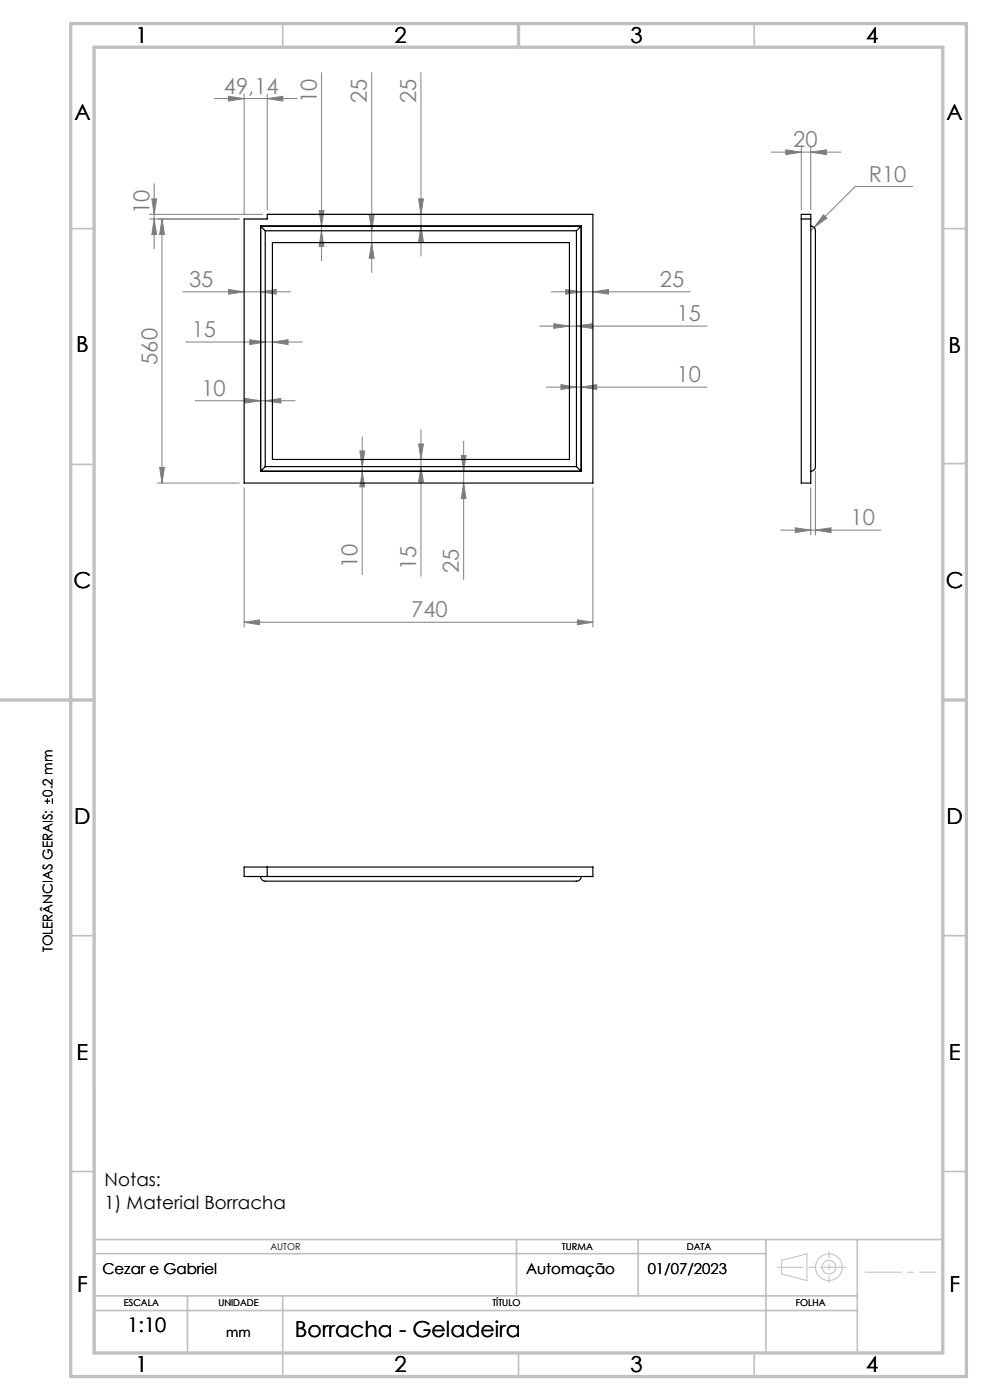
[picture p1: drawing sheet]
<svg xmlns="http://www.w3.org/2000/svg" width="210mm" height="297mm" viewBox="0 0 210 297" stroke-linecap="round" stroke-linejoin="round" font-family="sans-serif">
<path d="M9.5 170h1.1M10.1 169.4v1.1M11.1 169.4v1.1" fill="none" stroke="#000" stroke-width=".21"/>
<g fill="none" stroke="#c0c0c0" stroke-width=".21">
<path d="M165.8 267.4l5.4-1.4v5.7l-5.4-1.4z"/>
<circle cx="175.8" cy="268.8" r="1.44"/>
<circle cx="175.8" cy="268.8" r="2.83"/>
</g>
<g fill="none" stroke="#808080" stroke-width=".21">
<path d="M51.8 19.9v25.6M56.7 19.9v24.6M68.2 15.4v39.9M78.8 15.4v42.4M89.3 15.4v38.9M32.7 39v13.8M45.4 20.9h17.6M48.5 20.4l3.3 .5-3.3 .5zM56.7 20.9l3.3-.5v1zM163.6 32.3h14.7M166.7 31.8l3.3 .5-3.3 .5zM170 31.3v13.2"/>
<path d="M172 32.3l3.3-.5v1zM172 31.3v13.2M193.6 39.6h-12.2l-8.7 8.7M31.7 46.5h19.1M31.7 45.5h24M32.2 42.2h1l-.5 3.3zM32.7 46.5l.5 3.3h-1zM34.4 46.5v56M34.4 46.5l.5 3.3h-1zM67.7 44.7h1l-.5 3.3zM68.2 49l.5 3.3h-1zM78.3 45.7h1l-.5 3.3z"/>
<path d="M78.8 51.5l.5 3.3h-1zM88.8 42.2h1l-.5 3.3zM89.3 48l.5 3.3h-1zM172.7 48.3l-.7 .7M174.7 45.6l.7 .7-2.7 2zM38.8 61.9h22.8M39.4 72.6h24.7M48.5 61.4l3.3 .5-3.3 .5zM53 72.1l3.3 .5-3.3 .5zM55.3 61.9l3.3-.5v1zM57.8 72.6l3.3-.5v1zM114.4 69.2h35.6"/>
<path d="M116.9 61.9h29.5M117.5 68.7l3.3 .5-3.3 .5zM120 61.4l3.3 .5-3.3 .5zM122.3 69.2l3.3-.5v1zM125.8 61.9l3.3-.5v1zM33.9 99.2h1l-.5 3.3zM41.4 85h21.2M52 84.5l3.3 .5-3.3 .5zM56.3 85l3.3-.5v1zM76.3 95.7h1.1l-.6 3.3zM76.8 92.6v29.3M76.8 100l.6 3.3h-1.1z"/>
<path d="M88.8 94.2h1l-.5 3.3zM89.3 91.1v31.1M89.3 99l.5 3.3h-1zM97.9 96.7h.9l-.4 3.3zM98.4 93.6v29.3M115.9 82.1h34.1M119 81.6l3.3 .5-3.3 .5zM123.3 82.1l3.3-.5v1zM173 100v13.5M33.4 102.5h17.4M51.8 103.5v29.5M98.4 102.5l.4 3.3h-.9z"/>
<path d="M125.8 103.5v29.5M165.6 112.5h21.3M168.7 112l3.3 .5-3.3 .5zM172 103.5v10M173 112.5l3.3-.5v1zM51.8 132l3.3-.5v1zM51.8 132h74M122.5 131.5l3.3 .5-3.3 .5z"/>
</g>
<path d="M183.5 269.9h15.1" fill="none" stroke="#c0c0c0" stroke-width=".21" stroke-dasharray="15.2 1.3 1.3 1.3" stroke-dashoffset="7.5"/>
<path d="M200 260.4v7.3" fill="none" stroke="#c0c0c0" stroke-width=".21" stroke-dasharray="15.2 1.3 1.3 1.3" stroke-dashoffset="13.5"/>
<path d="M175.9 265.4v6.7" fill="none" stroke="#c0c0c0" stroke-width=".21" stroke-dasharray="15.2 1.3 1.3 1.3" stroke-dashoffset="13.8"/>
<path d="M164.9 268.8h14.5" fill="none" stroke="#c0c0c0" stroke-width=".21" stroke-dasharray="15.2 1.3 1.3 1.3" stroke-dashoffset="9.9"/>
<g fill="none" stroke="#c0c0c0" stroke-width=".35">
<path d="M60 5v5M160 5v5M15 48.5h5M200 48.5h5M15 98.5h5M200 98.4h5M15 198.5h5M200 198.5h5M15 248.5h5M200 248.5h5M20 274.9h161.9M20 263h180"/>
<path d="M20 278h161.9M20 266h142.5M39.8 274.9v12.1M60 274.9v17.1M109.6 263v11.9M135.4 263v11.9M162.5 263v24M181.9 263v24M110 287v5M160 287v5"/>
</g>
<path d="M20 231.8v55.2" fill="none" stroke="#c0c0c0" stroke-width=".5"/>
<path d="M15 5h190v287h-190zM20 10h180v277h-180zM110 5v5M.2 148.5h19.8M200 148.5h5" fill="none" stroke="#c0c0c0" stroke-width=".7"/>
<g fill="#808080">
<path d="M51.8 132l3.3-.5v1zM122.5 131.5l3.3 .5-3.3 .5zM48.5 20.4l3.3 .5-3.3 .5zM56.7 20.9l3.3-.5v1zM174.7 45.6l-2 2.7 2.7-2zM166.7 31.8l3.3 .5-3.3 .5zM172 32.3l3.3-.5v1z"/>
<path d="M52 84.5l3.3 .5-3.3 .5zM56.3 85l3.3-.5v1z"/>
<path d="M120 61.4l3.3 .5-3.3 .5zM125.8 61.9l3.3-.5v1z"/>
<path d="M119 81.6l3.3 .5-3.3 .5zM123.3 82.1l3.3-.5v1z"/>
<path d="M117.5 68.7l3.3 .5-3.3 .5zM122.3 69.2l3.3-.5v1z"/>
<path d="M168.7 112l3.3 .5-3.3 .5zM173 112.5l3.3-.5v1z"/>
<path d="M57.8 72.6l3.3-.5v1zM53 72.1l3.3 .5-3.3 .5zM55.3 61.9l3.3-.5v1zM48.5 61.4l3.3 .5-3.3 .5z"/>
<path d="M32.7 46.5l.5 3.3h-1zM32.2 42.2h1l-.5 3.3zM78.8 51.5l.5 3.3h-1zM78.3 45.7h1l-.5 3.3zM89.3 48l.5 3.3h-1zM88.8 42.2h1l-.5 3.3z"/>
<path d="M34.4 46.5l.5 3.3h-1zM33.9 99.2h1l-.5 3.3zM67.7 44.7h1l-.5 3.3zM68.2 49l.5 3.3h-1zM88.8 94.2h1l-.5 3.3zM89.3 99l.5 3.3h-1zM76.3 95.7h1.1l-.6 3.3zM76.8 100l.6 3.3h-1.1zM97.9 96.7h.9l-.4 3.3zM98.4 102.5l.4 3.3h-.9z"/>
</g>
<g fill="none" stroke="#000" stroke-width=".25">
<path d="M51.8 46.5h4.9v-1h69.1v57h-74zM55.3 48l1 1M55.3 48h68M55.3 48v52M56.3 49v50M56.3 49h66M57.8 51.5h63v46h-63zM122.3 49v50M123.3 48l-1 1M123.3 48v52M170 45.5h2v57h-2zM170 46.5h2"/>
<path d="M172 48a1.02 1.02 0 0 1 1 1v50a.95 .95 0 0 1-1 1M55.3 100h68M56.3 99l-1 1M56.3 99h66M122.3 99l1 1M51.8 183.9h74v2h-74zM55.3 185.9a1.02 1.02 0 0 0 1 1h66a1.01 1.01 0 0 0 1-1M56.7 183.9v2"/>
</g>
<g font-size="4.7">
<text x="28.7" y="9">1</text>
<text x="83.7" y="9">2</text>
<text x="133.7" y="9">3</text>
<text x="183.7" y="9">4</text>
<text x="15.8" y="25.5">A</text>
<text x="200.8" y="25.5">A</text>
<text x="16.2" y="74.8">B</text>
<text x="201.2" y="74.8">B</text>
<text x="15.6" y="124.7">C</text>
<text x="200.6" y="124.7">C</text>
<text x="15.8" y="174.7">D</text>
<text x="200.8" y="174.7">D</text>
<text x="16.2" y="224.8">E</text>
<text x="201.3" y="224.8">E</text>
<text x="16.4" y="274">F</text>
<text x="201.4" y="274">F</text>
<text x="62.6" y="283.7">Borracha - Geladeira</text>
<text x="28.7" y="291">1</text>
<text x="83.7" y="291">2</text>
<text x="133.7" y="291">3</text>
<text x="183.7" y="291">4</text>
</g>
<g font-size="4.7" fill="#808080">
<text x="47.5" y="19.9">49,14</text>
<text x="67.2" y="21.9" transform="rotate(-90 67.2 21.9)">10</text>
<text x="77.8" y="21.9" transform="rotate(-90 77.8 21.9)">25</text>
<text x="88.3" y="21.9" transform="rotate(-90 88.3 21.9)">25</text>
<text x="168.3" y="31.3">20</text>
<text x="184.3" y="38.5">R10</text>
<text x="31.7" y="45.4" transform="rotate(-90 31.7 45.4)">10</text>
<text x="40.1" y="60.9">35</text>
<text x="140" y="60.9">25</text>
<text x="40.7" y="71.5">15</text>
<text x="143.6" y="68.1">15</text>
<text x="33.4" y="77.4" transform="rotate(-90 33.4 77.4)">560</text>
<text x="42.7" y="84">10</text>
<text x="143.6" y="81.1">10</text>
<text x="180.4" y="111.4">10</text>
<text x="75.8" y="120.6" transform="rotate(-90 75.8 120.6)">10</text>
<text x="88.3" y="120.9" transform="rotate(-90 88.3 120.9)">15</text>
<text x="97.4" y="121.6" transform="rotate(-90 97.4 121.6)">25</text>
<text x="87.2" y="131">740</text>
</g>
<text font-size="4.2" x="27.1" y="282.7">1:10</text>
<g font-size="3.9">
<text x="22.2" y="251.6">Notas:</text>
<text x="22.2" y="256.5">1) Material Borracha</text>
</g>
<g font-size="3.2">
<text x="21.7" y="270.3">Cezar e Gabriel</text>
<text x="111.6" y="270.3">Automação</text>
<text x="137.4" y="270.3">01/07/2023</text>
</g>
<g font-size="2.8">
<text x="11.1" y="169" transform="rotate(-90 11.1 169)">0.2 mm</text>
<text x="11.1" y="202" transform="rotate(-90 11.1 202)">TOLERÂNCIAS GERAIS:</text>
<text x="48" y="283.7">mm</text>
</g>
<g font-size="2">
<text x="57.4" y="265.1">AUTOR</text>
<text x="119.2" y="265.1">TURMA</text>
<text x="145.7" y="265.2">DATA</text>
<text x="26.3" y="277.1">ESCALA</text>
<text x="46.3" y="277.1">UNIDADE</text>
<text x="104.4" y="277.1">TÍTULO</text>
<text x="168.8" y="277.1">FOLHA</text>
</g>
</svg>
